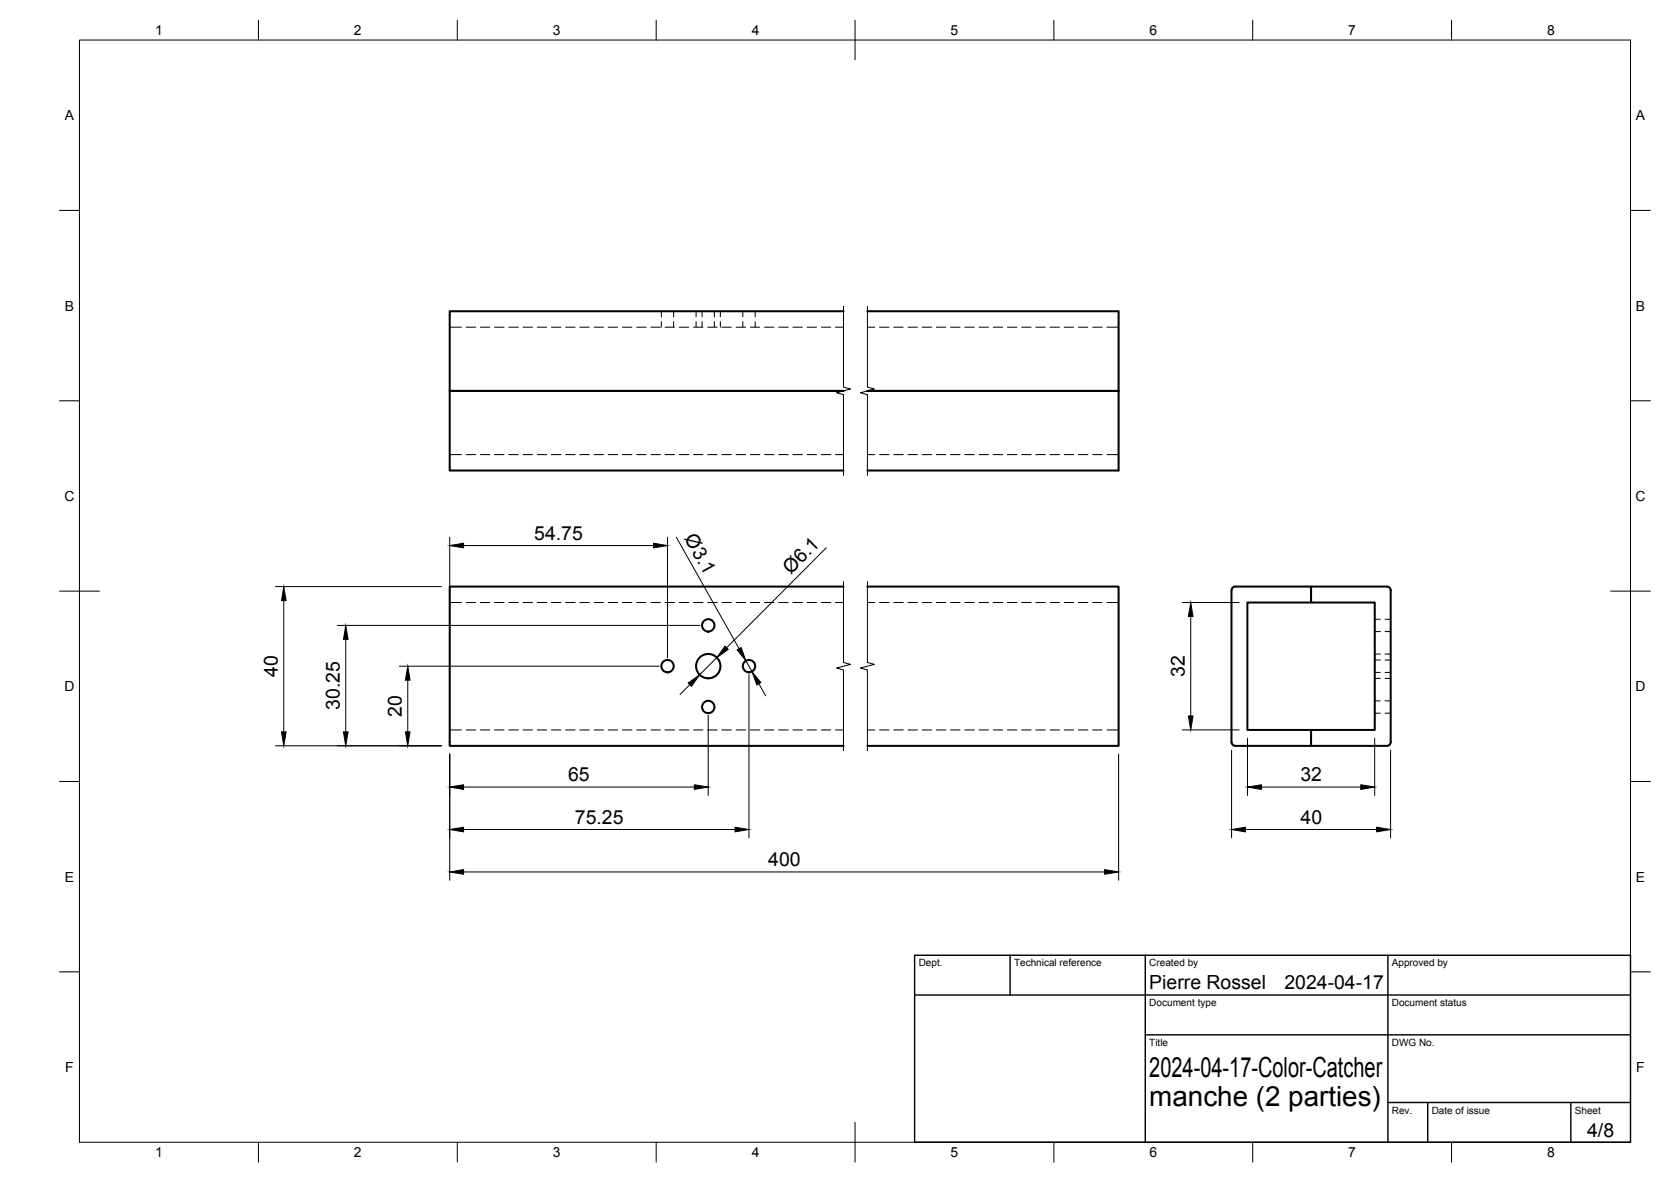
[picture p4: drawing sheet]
<svg xmlns="http://www.w3.org/2000/svg" width="420mm" height="297mm" viewBox="0 0 420 297" stroke-linecap="round" stroke-linejoin="round" font-family="sans-serif">
<!-- layer: Visible -->
<g fill="none" stroke="#000" stroke-width=".51">
<path d="M212.1 78.2h-99v20h99h-99v20h99M218.1 78.2h63.2v20M218.1 98.2h63.2M281.3 98.2v20h-63.2M212.1 147.4h-99v40h99M218.1 147.4h63.2v40h-63.2M309.9 147.7l.8-.3h18.9v4h-16v32h16v4h-18.9a1.01 1.01 0 0 1-1.1-1v-38zM329.6 147.4h19.1a.97 .97 0 0 1 1 1v38a1.01 1.01 0 0 1-1 1h-19.1v-4h16.1v-32h-16.1z"/>
<circle cx="178.1" cy="157.2" r="1.56"/>
<circle cx="167.8" cy="167.4" r="1.56"/>
<circle cx="178.1" cy="177.7" r="1.56"/>
<circle cx="178.1" cy="167.4" r="3.1"/>
<circle cx="188.3" cy="167.4" r="1.56"/>
</g>
<!-- layer: Hidden -->
<g fill="none" stroke="#000" stroke-width=".25">
<path d="M166.3 78.2v1.4M169.4 78.2v1.4M175 78.2v1.4M176.5 78.2v1.4M179.6 78.2v1.4M181.1 78.2v1.4M186.8 78.2v1.4M189.9 78.2v1.4M113.1 82.2h2.9M117.2 82.2h2.4M120.8 82.2h2.4M124.4 82.2h2.3"/>
<path d="M127.9 82.2h2.4M131.5 82.2h2.4M135.1 82.2h2.4M138.6 82.2h2.4M142.2 82.2h2.4M145.8 82.2h2.4M149.4 82.2h2.3M152.9 82.2h2.4M156.5 82.2h2.4M160.1 82.2h2.4M163.7 82.2h2.3M166.3 80.8v1.4"/>
<path d="M167.2 82.2h2.4M169.4 80.8v1.4M170.8 82.2h2.4M174.4 82.2h2.3M175 80.8v1.4M176.5 80.8v1.4M177.9 82.2h2.4M179.6 80.8v1.4M181.1 80.8v1.4M181.5 82.2h2.4M185.1 82.2h2.4M186.8 80.8v1.4"/>
<path d="M188.7 82.2h2.3M189.9 80.8v1.4M192.2 82.2h2.4M195.8 82.2h2.4M199.4 82.2h2.4M202.9 82.2h2.4M206.5 82.2h2.4M210.1 82.2h2M218.1 82.2h1.9M221.1 82.2h2.4M224.7 82.2h2.4M228.3 82.2h2.4"/>
<path d="M231.9 82.2h2.4M235.4 82.2h2.4M239 82.2h2.4M242.6 82.2h2.4M246.2 82.2h2.3M249.7 82.2h2.4M253.3 82.2h2.4M256.9 82.2h2.3M260.5 82.2h2.3M264 82.2h2.4M267.6 82.2h2.4M271.2 82.2h2.3"/>
<path d="M274.7 82.2h2.4M278.3 82.2h3M113.1 114.2h2.9M117.2 114.2h2.4M120.8 114.2h2.4M124.4 114.2h2.3M127.9 114.2h2.4M131.5 114.2h2.4M135.1 114.2h2.4M138.6 114.2h2.4M142.2 114.2h2.4M145.8 114.2h2.4"/>
<path d="M149.4 114.2h2.3M152.9 114.2h2.4M156.5 114.2h2.4M160.1 114.2h2.4M163.7 114.2h2.3M167.2 114.2h2.4M170.8 114.2h2.4M174.4 114.2h2.3M177.9 114.2h2.4M181.5 114.2h2.4M185.1 114.2h2.4M188.7 114.2h2.3"/>
<path d="M192.2 114.2h2.4M195.8 114.2h2.4M199.4 114.2h2.4M202.9 114.2h2.4M206.5 114.2h2.4M210.1 114.2h2M218.1 114.2h1.9M221.1 114.2h2.4M224.7 114.2h2.4M228.3 114.2h2.4M231.9 114.2h2.4M235.4 114.2h2.4"/>
<path d="M239 114.2h2.4M242.6 114.2h2.4M246.2 114.2h2.3M249.7 114.2h2.4M253.3 114.2h2.4M256.9 114.2h2.3M260.5 114.2h2.3M264 114.2h2.4M267.6 114.2h2.4M271.2 114.2h2.3M274.7 114.2h2.4M278.3 114.2h3"/>
<path d="M113.1 151.4h2.9M117.2 151.4h2.4M120.8 151.4h2.4M124.4 151.4h2.3M127.9 151.4h2.4M131.5 151.4h2.4M135.1 151.4h2.4M138.6 151.4h2.4M142.2 151.4h2.4M145.8 151.4h2.4M149.4 151.4h2.3M152.9 151.4h2.4"/>
<path d="M156.5 151.4h2.4M160.1 151.4h2.4M163.7 151.4h2.3M167.2 151.4h2.4M170.8 151.4h2.4M174.4 151.4h2.3M177.9 151.4h2.4M181.5 151.4h2.4M185.1 151.4h2.4M188.7 151.4h2.3M192.2 151.4h2.4M195.8 151.4h2.4"/>
<path d="M199.4 151.4h2.4M202.9 151.4h2.4M206.5 151.4h2.4M210.1 151.4h2M218.1 151.4h1.9M221.1 151.4h2.4M224.7 151.4h2.4M228.3 151.4h2.4M231.9 151.4h2.4M235.4 151.4h2.4M239 151.4h2.4M242.6 151.4h2.4"/>
<path d="M246.2 151.4h2.3M249.7 151.4h2.4M253.3 151.4h2.4M256.9 151.4h2.3M260.5 151.4h2.3M264 151.4h2.4M267.6 151.4h2.4M271.2 151.4h2.3M274.7 151.4h2.4M278.3 151.4h3M345.7 158.7h1.4M345.7 155.6h1.4"/>
<path d="M348.3 158.7h1.4M348.3 155.6h1.4M345.7 170.5h1.4M345.7 164.4h1.4M345.7 169h1.4M345.7 165.9h1.4M345.7 179.2h1.4M345.7 176.1h1.4M348.3 170.5h1.4M348.3 164.4h1.4M348.3 169h1.4M348.3 165.9h1.4"/>
<path d="M348.3 179.2h1.4M348.3 176.1h1.4M113.1 183.4h2.9M117.2 183.4h2.4M120.8 183.4h2.4M124.4 183.4h2.3M127.9 183.4h2.4M131.5 183.4h2.4M135.1 183.4h2.4M138.6 183.4h2.4M142.2 183.4h2.4M145.8 183.4h2.4"/>
<path d="M149.4 183.4h2.3M152.9 183.4h2.4M156.5 183.4h2.4M160.1 183.4h2.4M163.7 183.4h2.3M167.2 183.4h2.4M170.8 183.4h2.4M174.4 183.4h2.3M177.9 183.4h2.4M181.5 183.4h2.4M185.1 183.4h2.4M188.7 183.4h2.3"/>
<path d="M192.2 183.4h2.4M195.8 183.4h2.4M199.4 183.4h2.4M202.9 183.4h2.4M206.5 183.4h2.4M210.1 183.4h2M218.1 183.4h1.9M221.1 183.4h2.4M224.7 183.4h2.4M228.3 183.4h2.4M231.9 183.4h2.4M235.4 183.4h2.4"/>
<path d="M239 183.4h2.4M242.6 183.4h2.4M246.2 183.4h2.3M249.7 183.4h2.4M253.3 183.4h2.4M256.9 183.4h2.3M260.5 183.4h2.3M264 183.4h2.4M267.6 183.4h2.4M271.2 183.4h2.3M274.7 183.4h2.4M278.3 183.4h3"/>
</g>
<!-- layer: BORDER -->
<g fill="none" stroke="#000" stroke-width=".25">
<path d="M20 10.1h390v276.9h-390zM65 5.1v5M115 5.1v5M165 5.1v5M215 5.1v10M265 5.1v5M315 5.1v5M365 5.1v5M15 52.9h5M410 52.9h5M15 100.7h5M410 100.7h5"/>
<path d="M15 148.6h10M405 148.6h10M15 196.4h5M410 196.4h5M15 244.2h5M410 244.2h5M65 287v5M115 287v5M165 287v5M215 282.1v9.9M265 287v5M315 287v5"/>
<path d="M365 287v5"/>
</g>
<!-- layer: TITLEBLOCK -->
<path d="M230 240.1h180v46.9h-180zM230 250h180M254 240.1v9.9M288 240.1v46.9M349 240.1v46.9M288 260.1h122M349 277.1h61M359 277.1v9.9M395 277.1v9.9" fill="none" stroke="#000" stroke-width=".36"/>
<!-- layer: Break Lines -->
<path d="M212.1 77v20.3l1.7 .5-3.4 .9 1.7 .5v20.3M218.1 77v20.3l1.7 .5-3.5 .9 1.8 .5v20.3M212.1 146.2v20.3l1.7 .4-3.4 1 1.7 .5v20.3M218.1 146.2v20.3l1.7 .4-3.5 1 1.8 .5v20.3" fill="none" stroke="#000" stroke-width=".25"/>
<!-- layer: FD_Dimensions -->
<g fill="none" stroke="#000" stroke-width=".25">
<path d="M113.1 135v50.3M116.6 137.1h47.7M167.8 135v30.3M170.1 135l15.7 28M207.8 137.7l-25.1 25.1M69.3 147.4h41.7M71.4 150.9v33M84.8 157.2h91.2M297.3 151.4h14.3M299.4 154.9v25M86.9 160.7v23.2M100.4 167.4h65.3"/>
<path d="M102.5 170.9v13M173.4 172l-2.4 2.5M178.1 179.8v20.1M180.2 165.3l-4.3 4.3M187.6 166.1l1.5 2.7M188.3 169.5v41.1M190.8 171.8l1.7 3.1M69.3 187.4h41.7M113.1 189.5v31.7M116.6 197.8h58M281.3 189.5v31.7M297.3 183.4h14.3"/>
<path d="M309.7 188.5v22.1M313.7 185.5v14.4M317.2 197.8h25M345.7 185.5v14.4M349.7 188.5v22.1M116.6 208.5h68.2M116.6 219.1h161.1M313.2 208.5h33"/>
</g>
<g fill="#000" stroke="#000" stroke-width=".25">
<path d="M113.1 137.1l3.5-.6v1.2zM164.3 136.5l3.5 .6-3.5 .6zM71.4 147.4l.5 3.5h-1.1zM299.4 151.4l.6 3.5h-1.2zM86.9 157.2l.6 3.5h-1.1zM102.5 167.4l.6 3.5h-1.2zM173 171.6l2.9-2-2 2.9zM182.3 162.4l.8 .8-2.9 2.1zM185.3 163.3l1.1-.6 1.2 3.4zM189.1 168.8l2.2 2.7-1 .6zM298.8 179.9h1.2l-.6 3.5zM70.8 183.9h1.1l-.5 3.5z"/>
<path d="M86.4 183.9h1.1l-.6 3.5zM101.9 183.9h1.2l-.6 3.5zM113.1 197.8l3.5-.6v1.2zM174.6 197.2l3.5 .6-3.5 .6zM313.7 197.8l3.5-.6v1.2zM342.2 197.2l3.5 .6-3.5 .6zM113.1 219.1l3.5-.6v1.2zM113.1 208.5l3.5-.6v1.1zM184.8 207.9l3.5 .6-3.5 .5zM277.7 218.5l3.6 .6-3.6 .6zM309.7 208.5l3.5-.6v1.1zM346.2 207.9l3.5 .6-3.5 .5z"/>
</g>
<g font-size="7">
<text x="289" y="270.6">2024-04-17-Color-Catcher</text>
<text x="289" y="278.1">manche (2 parties)</text>
</g>
<g font-size="4.9">
<text x="134.3" y="135.6">54.75</text>
<text x="172" y="135.3" transform="rotate(61 172 135.3)">Ø3.1</text>
<text x="198.8" y="144.4" transform="rotate(-45 198.8 144.4)">Ø6.1</text>
<text x="69.9" y="170.1" transform="rotate(-90 69.9 170.1)">40</text>
<text x="297.9" y="170.1" transform="rotate(-90 297.9 170.1)">32</text>
<text x="85.5" y="178.4" transform="rotate(-90 85.5 178.4)">30.25</text>
<text x="101.1" y="180.1" transform="rotate(-90 101.1 180.1)">20</text>
<text x="142.9" y="196.3">65</text>
<text x="327" y="196.3">32</text>
<text x="144.6" y="207">75.25</text>
<text x="327" y="207">40</text>
<text x="193.2" y="217.7">400</text>
<text x="289" y="248.5">Pierre Rossel</text>
<text x="323" y="248.5">2024-04-17</text>
<text x="399.1" y="285.7">4/8</text>
</g>
<g font-size="3.5">
<text x="39" y="8.8">1</text>
<text x="89" y="8.8">2</text>
<text x="139" y="8.8">3</text>
<text x="189" y="8.8">4</text>
<text x="239" y="8.8">5</text>
<text x="289" y="8.8">6</text>
<text x="339" y="8.8">7</text>
<text x="389" y="8.8">8</text>
<text x="16.3" y="30.2">A</text>
<text x="411.3" y="30.2">A</text>
<text x="16.3" y="78">B</text>
<text x="411.3" y="78">B</text>
<text x="16.2" y="125.9">C</text>
<text x="411.2" y="125.9">C</text>
<text x="16.2" y="173.7">D</text>
<text x="411.2" y="173.7">D</text>
<text x="16.3" y="221.6">E</text>
<text x="411.3" y="221.6">E</text>
<text x="16.4" y="269.4">F</text>
<text x="411.4" y="269.4">F</text>
<text x="39" y="290.8">1</text>
<text x="89" y="290.8">2</text>
<text x="139" y="290.8">3</text>
<text x="189" y="290.8">4</text>
<text x="239" y="290.8">5</text>
<text x="289" y="290.8">6</text>
<text x="339" y="290.8">7</text>
<text x="389" y="290.8">8</text>
</g>
<g font-size="2.5">
<text x="231" y="242.9">Dept.</text>
<text x="255" y="242.9">Technical reference</text>
<text x="289" y="242.9">Created by</text>
<text x="350" y="242.9">Approved by</text>
<text x="289" y="252.8">Document type</text>
<text x="350" y="252.8">Document status</text>
<text x="289" y="262.9">Title</text>
<text x="350" y="262.9">DWG No.</text>
<text x="350" y="279.9">Rev.</text>
<text x="360" y="279.9">Date of issue</text>
<text x="396" y="279.9">Sheet</text>
</g>
</svg>
